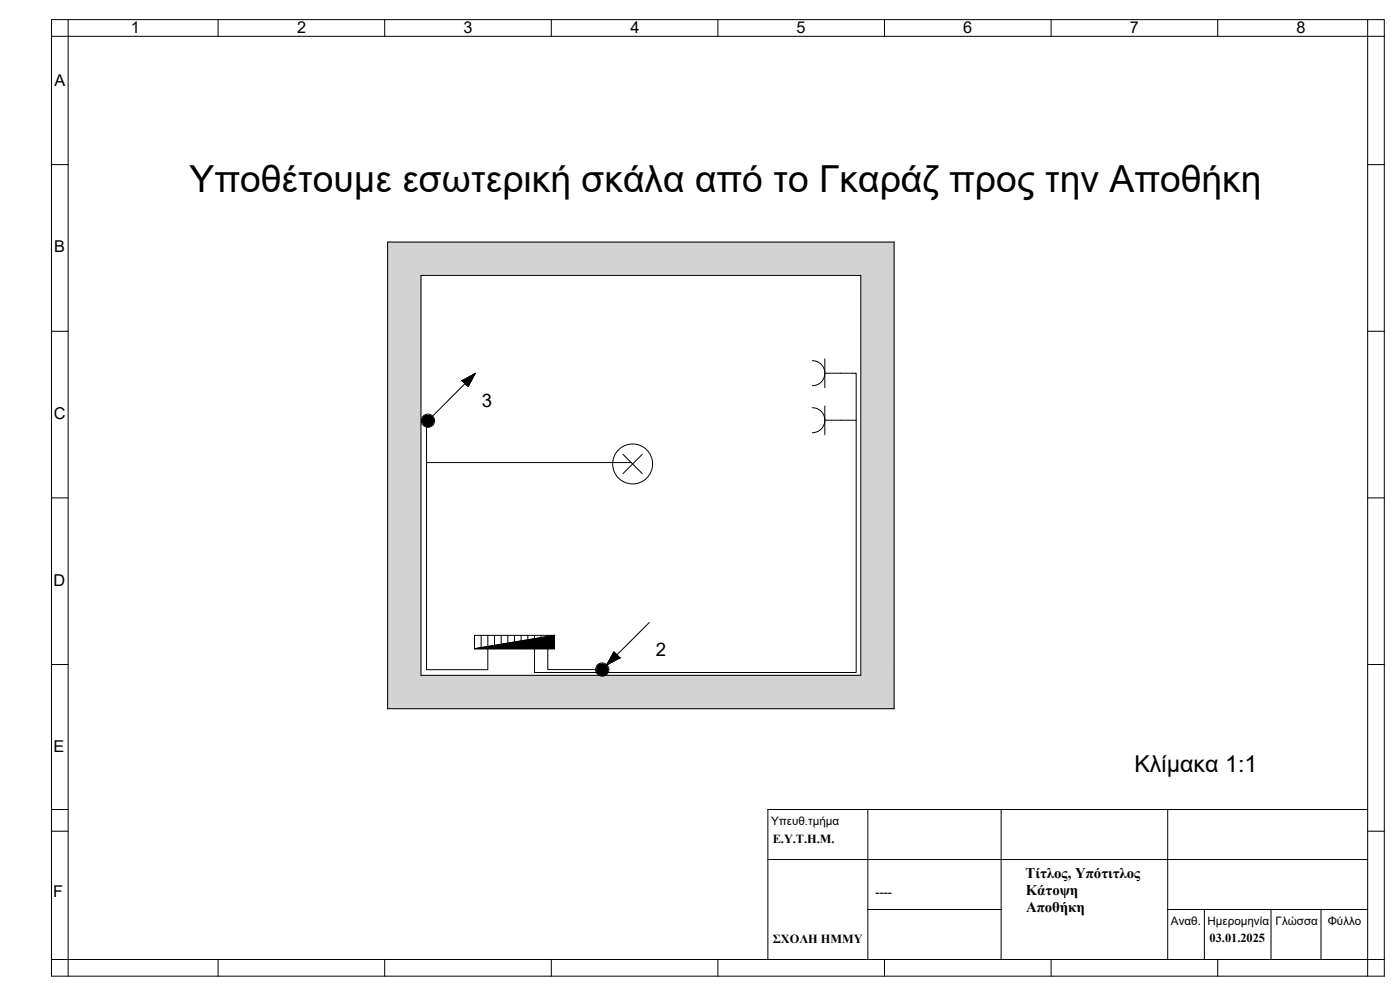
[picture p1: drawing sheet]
<svg xmlns="http://www.w3.org/2000/svg" width="420mm" height="297mm" viewBox="0 0 420 297" stroke-linecap="round" stroke-linejoin="round" font-family="sans-serif">
<!-- layer: 0 -->
<g fill="none" stroke="#000" stroke-width=".3">
<path d="M15.5 5.9h399.9v287h-399.9zM15.5 10.9h399.9M20.4 5.9v287M65.4 5.9v5M115.5 5.9v5M165.4 5.9v5M215.4 5.9v5M265.5 5.9v5M315.4 5.9v5M365.5 5.9v5M410.5 5.9v287M15.5 49.4h4.9"/>
<path d="M410.5 49.4h4.9M15.5 99.4h4.9M410.5 99.4h4.9M15.5 149.4h4.9M410.5 149.4h4.9M15.5 199.4h4.9M410.5 199.4h4.9M15.5 242.9h4.9M15.5 249.4h4.9M230.5 257.9h180M260.4 242.9v45M300.5 242.9v45"/>
<path d="M350.4 257.9h.1M350.4 242.9v45M410.5 242.9h-180v45M410.5 249.4h4.9M260.4 272.9h40.1M350.4 272.9h.1M350.4 272.9h60.1M361.5 272.9v15M381.4 272.9v15M396.5 272.9v15M15.5 287.9h399.9M65.4 287.9v5"/>
<path d="M115.5 287.9v5M165.4 287.9v5M215.4 287.9v5M265.5 287.9v5M315.4 287.9v5M365.5 287.9v5"/>
</g>
<!-- layer: __TS__Wall -->
<path d="M116.3 72.6l10 10v120l-10 10zM116.3 72.6h152l-10 10h-132zM268.3 72.6v140l-10-10v-120zM116.3 212.6l10-10h132l10 10z" fill="none" stroke="#d3d3d3" stroke-width=".3"/>
<g fill="#d3d3d3" stroke="#d3d3d3" stroke-width=".3">
<path d="M116.3 72.6l10 10h-10z"/>
<path d="M116.3 82.6h10v120z"/>
<path d="M268.3 72.6v10h-10z"/>
<path d="M258.3 82.6h10v120z"/>
<path d="M116.3 82.6v120h10zM116.3 202.6h10l-10 10z"/>
<path d="M126.3 202.6l142 10-10-10zM126.3 202.6l142 10h-152z"/>
<path d="M116.3 72.6l142 10 10-10zM116.3 72.6l142 10h-132z"/>
<path d="M258.3 82.6v120h10zM258.3 202.6h10v10z"/>
</g>
<path d="M116.3 72.6h152v140h-152zM126.3 82.6h132v120h-132z" fill="none" stroke="#000" stroke-width=".3"/>
<!-- layer: __TS__eSymbol -->
<g fill="none" stroke="#000" stroke-width=".3">
<path d="M138.7 114.2l3.9-2.1-2.1 3.8zM142.6 112.1l-3.9 2.1 1.8 1.7 2.1-3.8-12.8 12.7M243.8 108.2a3.8 3.8 0 0 1 3.8 3.8 3.8 3.8 0 0 1-3.8 3.7M247.5 112h4.8M247.5 107.7v8.6M187 136.3l5.7 5.8M192.7 136.3l-5.7 5.8M243.8 122.3a3.8 3.8 0 0 1 3.8 3.8 3.8 3.8 0 0 1-3.8 3.7M247.5 126.1h4.8M247.5 121.8v8.6M142.4 194.6l24-4v4zM142.4 190.6h24v4h-24z"/>
<path d="M144.4 190.6v4M146.4 190.6v4M148.4 190.6v4M150.4 190.6v4M152.4 190.6v4M154.4 190.6v4M156.4 190.6v4M158.4 190.6v4M160.4 190.6v4M162.4 190.6v4M164.4 190.6v4M184.3 195.6l1.7 1.8-3.9 2.1z"/>
<path d="M194.9 186.8l-12.8 12.7"/>
<circle cx="128.4" cy="126.2" r="1.98"/>
<circle cx="128.4" cy="126.2" r="1.58"/>
<circle cx="189.9" cy="139.2" r="6"/>
<circle cx="180.7" cy="200.9" r="1.98"/>
<circle cx="180.7" cy="200.9" r="1.58"/>
</g>
<g fill="#000" stroke="#000" stroke-width=".3">
<path d="M127.9 127.7h1zM128.2 124.7h.5zM142.4 194.6l24-4v4zM180.5 199.3h.5zM180.2 202.4h1z"/>
<path d="M138.7 114.2l3.9-2.1-1.2 2.1zM138.7 114.2l1.8 1.7 .9-1.7z"/>
<path d="M127.9 127.7l.8 .1zM128.2 127.8h.5z"/>
<path d="M128.2 124.7h.7zM127.9 124.7h1z"/>
<path d="M127.9 124.7l1.2 .1zM127.7 124.8h1.4z"/>
<path d="M127.7 124.8l1.7 .2zM127.5 125h1.9z"/>
<path d="M127.7 127.7h1.4zM127.7 127.7h1.2z"/>
<path d="M127.5 125l2.1 .1zM127.3 125.1l.2-.1 2.1 .1z"/>
<path d="M127.5 127.5h1.9zM127.5 127.5l1.6 .2z"/>
<path d="M127.3 125.1l2.4 .2-.1-.2zM127.3 125.1l2.4 .2h-2.6z"/>
<path d="M127.3 127.4l2.1 .1 .2-.1zM127.3 127.4l2.1 .1h-1.9z"/>
<path d="M127.1 125.3l2.7 .2-.1-.2zM127.1 125.3l2.7 .2h-2.8z"/>
<path d="M127.1 127.2l2.5 .2 .1-.2zM127.1 127.2l2.5 .2h-2.3z"/>
<path d="M127 125.5l2.9 .2-.1-.2zM127 125.5l2.9 .2h-3z"/>
<path d="M127 127l2.7 .2 .1-.2zM127 127l2.7 .2h-2.6z"/>
<path d="M126.9 125.7l3.1 .3-.1-.3zM126.9 125.7l3.1 .3h-3.1z"/>
<path d="M126.9 126.7l2.9 .3 .1-.3zM126.9 126.7l2.9 .3h-2.8z"/>
<path d="M126.9 126l3.1 .2v-.2zM126.9 126l3.1 .2h-3.2z"/>
<path d="M126.9 126.5l3 .2 .1-.2zM126.9 126.5l3 .2h-3z"/>
<path d="M126.8 126.2l3.2 .3v-.3zM126.8 126.2l3.2 .3h-3.1z"/>
<path d="M180.5 199.3l.7 .1zM180.2 199.4h1z"/>
<path d="M180.2 199.4l1.3 .1zM180 199.5h1.5z"/>
<path d="M180 199.5l1.7 .1zM179.8 199.6h1.9z"/>
<path d="M179.8 199.6l2.1 .2zM179.6 199.8l.2-.2 2.1 .2z"/>
<path d="M179.6 199.8l2.4 .2-.1-.2zM179.6 199.8l2.4 .2h-2.6z"/>
<path d="M179.4 200l2.7 .2-.1-.2zM179.4 200l2.7 .2h-2.8z"/>
<path d="M184.3 195.6l1.7 1.8h-2.7zM183.3 197.4l-1.2 2.1 3.9-2.1z"/>
<path d="M180.2 202.4l.8 .1zM180.5 202.5h.5z"/>
<path d="M180 202.3h1.5zM180 202.3l1.2 .1z"/>
<path d="M179.8 202.2h1.9zM179.8 202.2l1.7 .1z"/>
<path d="M179.6 202l2.1 .2 .2-.2zM179.6 202l2.1 .2z"/>
<path d="M179.4 201.8l2.5 .2 .1-.2zM179.4 201.8l2.5 .2h-2.3z"/>
<path d="M179.3 200.2l2.9 .2-.1-.2zM179.3 200.2l2.9 .2h-3z"/>
<path d="M179.3 201.6l2.7 .2 .1-.2zM179.3 201.6l2.7 .2h-2.6z"/>
<path d="M179.2 200.4l3.1 .2-.1-.2zM179.2 200.4l3.1 .2h-3.1z"/>
<path d="M179.2 201.4l2.9 .2 .1-.2zM179.2 201.4l2.9 .2h-2.8z"/>
<path d="M179.2 200.6l3.1 .3v-.3zM179.2 200.6l3.1 .3h-3.2z"/>
<path d="M179.2 201.1l3 .3 .1-.3zM179.2 201.1l3 .3h-3z"/>
<path d="M179.1 200.9l3.2 .2v-.2zM179.1 200.9l3.2 .2h-3.1z"/>
</g>
<!-- layer: __TS__CableLine -->
<path d="M252.3 112h4.7v89.8h-96.6v-7.2M128 126.1v12.7M189.5 138.8h-61.5v62.1h18.4v-6.3M252.3 126.1h4.7M164.4 194.6v6.3h15.9" fill="none" stroke="#000" stroke-width=".3"/>
<text font-size="11.2" x="56.9" y="57.6">Υποθέτουμε εσωτερική σκάλα από το Γκαράζ προς την Αποθήκη</text>
<text font-size="7" x="340.5" y="231.7">Κλίμακα 1:1</text>
<g font-size="5.6">
<text x="144.6" y="122.2">3</text>
<text x="196.9" y="196.8">2</text>
</g>
<g font-size="4.9">
<text x="39.3" y="10">1</text>
<text x="89.1" y="10">2</text>
<text x="139.1" y="10">3</text>
<text x="189.2" y="10">4</text>
<text x="239.1" y="10">5</text>
<text x="289.1" y="10">6</text>
<text x="339.1" y="10">7</text>
<text x="389.1" y="10">8</text>
<text x="16.3" y="25.7">A</text>
<text x="16.3" y="75.7">B</text>
<text x="16.2" y="125.8">C</text>
<text x="16" y="175.7">D</text>
<text x="16" y="225.7">E</text>
<text x="16" y="269.2">F</text>
</g>
<g font-size="4.4">
<text x="307.8" y="263.5">Τίτλος, Υπότιτλος</text>
<text x="307.8" y="268.5">Κάτοψη</text>
<text x="307.9" y="273.5">Αποθήκη</text>
</g>
<g font-size="3.7">
<text x="231.9" y="252.9">E.Y.T.H.M.</text>
<text x="262.8" y="268.7">----</text>
<text x="232" y="282.9">ΣΧΟΛΗ ΗΜΜΥ</text>
<text x="363" y="282.7">03.01.2025</text>
</g>
<g font-size="3.5">
<text x="231.4" y="247.6">Υπευθ.τμήμα</text>
<text x="351.4" y="277.6">Αναθ. Ημερομηνία Γλώσσα</text>
<text x="398.5" y="277.6">Φύλλο</text>
</g>
</svg>
